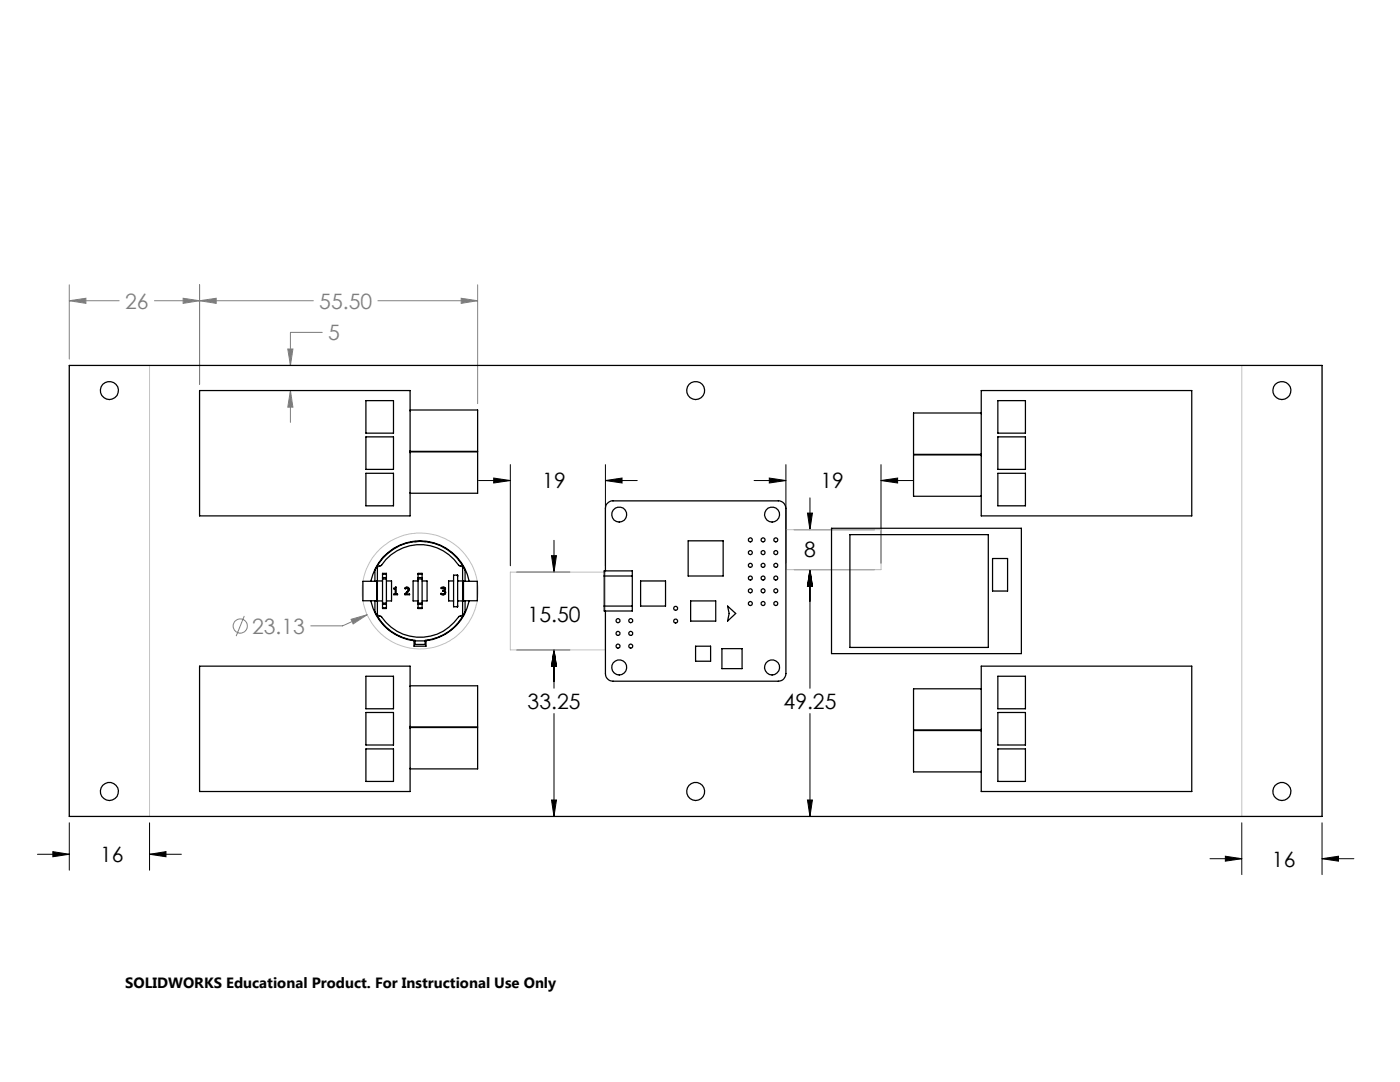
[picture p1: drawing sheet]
<svg xmlns="http://www.w3.org/2000/svg" width="279mm" height="216mm" viewBox="0 0 279 216" stroke-linecap="round" stroke-linejoin="round" font-family="sans-serif">
<g fill="none" stroke="#808080" stroke-width=".2">
<path d="M13.8 56.8v14.8M36.5 59.5l3.3 .5-3.3 .5zM39.8 56.8v19.9M92 59.5l3.3 .5-3.3 .5zM95.3 56.8v23.7M13.8 60l3.3-.5v1zM13.8 60h10M30.8 60h31.7M39.8 60l3.3-.5v1zM57.4 69.6h1.1l-.5 3.3zM58 77.9l.5 3.3h-1.1zM58 77.9v6.4"/>
<path d="M64.3 66.3h-6.3v6.6M75.4 60h19.9M48.8 122.9l-1.7 4M70.1 123.6l3.2-.9-2.8 1.8zM73.3 122.7l-4.9 2.2h-6.4"/>
<circle cx="47.9" cy="124.9" r="1.42"/>
</g>
<g fill="none" stroke="#000" stroke-width=".2">
<path d="M95.5 95.9h6.3M98.5 95.4l3.3 .5-3.3 .5zM101.8 92.7v20.2M120.8 95.9l3.3-.5v1zM120.8 92.7v20.2M120.8 95.9h6.4M150.5 95.9h6.3M153.5 95.4l3.3 .5-3.3 .5zM156.8 92.7v19.7M161.6 99.3v6.4M175.8 95.9l3.3-.5v1zM175.8 95.9h6.4"/>
<path d="M175.8 92.7v19.7M103.1 114.2h10.6M110.1 110.9h1l-.5 3.3zM110.6 107.8v6.4M158.5 113.7h16.1M158.5 105.7h16.1M161.1 102.4h1l-.5 3.3zM161.6 113.7l.5 3.3h-1zM161.6 113.7v23.6M103.1 129.7h10.6M110.6 129.7l.5 3.3h-1zM110.6 129.7v7.6"/>
<path d="M110.1 159.6h1l-.5 3.3zM110.6 142.4v20.5M161.1 159.6h1l-.5 3.3zM161.6 142.4v20.5M7.5 170.5h6.3M10.5 169.9l3.3 .6-3.3 .5zM13.8 164.2v9.4M29.8 170.5l3.3-.6v1.1zM29.8 164.2v9.4M29.8 170.5h6.4M241.5 171.3h6.3M244.5 170.9l3.3 .4-3.3 .5z"/>
<path d="M247.8 164.2v10.3M263.8 171.3l3.3-.4v.9zM263.8 164.2v10.3M263.8 171.3h6.4"/>
</g>
<g fill="none" stroke="#c0c0c0" stroke-width=".2">
<path d="M13.8 72.9h16v90h-16zM247.8 72.9h16v90h-16zM101.8 114.2h19v15.5h-19zM156.8 105.7h19v8h-19z"/>
<circle cx="83.8" cy="117.9" r="11.6"/>
</g>
<path d="M10.5 169.9l3.3 .6-3.3 .5zM29.8 170.5l3.3-.6v1.1zM244.5 170.9l3.3 .4-3.3 .5zM263.8 171.3l3.3-.4v.9zM110.1 110.9h1l-.5 3.3zM110.6 129.7l.5 3.3h-1zM120.8 95.9l3.3-.5v1zM98.5 95.4l3.3 .5-3.3 .5zM153.5 95.4l3.3 .5-3.3 .5zM175.8 95.9l3.3-.5v1zM161.6 113.7l.5 3.3h-1zM161.1 102.4h1l-.5 3.3zM161.6 113.7l.5 3.3h-1zM161.1 159.6h1l-.5 3.3zM110.6 129.7l.5 3.3h-1zM110.1 159.6h1l-.5 3.3z" fill="#000"/>
<g fill="#808080">
<path d="M70.1 123.6l3.2-.9-2.8 1.8z"/>
<path d="M13.8 60l3.3-.5v1zM36.5 59.5l3.3 .5-3.3 .5zM58 77.9l.5 3.3h-1.1zM57.4 69.6h1.1l-.5 3.3zM39.8 60l3.3-.5v1zM92 59.5l3.3 .5-3.3 .5z"/>
</g>
<g fill="none" stroke="#000" stroke-width=".25">
<path d="M13.8 72.9h250v90h-250zM39.8 77.9h42v25h-42zM73 79.9h5.5v6.5h-5.5zM195.8 77.9h42v25h-42zM199.1 79.9h5.5v6.5h-5.5zM73 94.4h5.5v6.5h-5.5zM73 87.2h5.5v6.5h-5.5zM81.8 90.2h13.5v8.2h-13.5M81.8 81.8h13.5v8.3h-13.5M195.8 90.8h-13.5v8.2h13.5M195.8 82.4h-13.5v8.3h13.5M199.1 87.2h5.5v6.5h-5.5z"/>
<path d="M199.1 94.4h5.5v6.5h-5.5zM74 119.9a10 10 0 0 0 8.6 7.9v1.1h2.4v-1.1a9.9 9.9 0 0 0 8.6-7.9M74 116a10 10 0 0 1 9.8-8.1 10 10 0 0 1 9.8 8.1M74.8 119.9v2.2a9.9 9.9 0 0 0 8 5.7v.8h2v-.8a9.8 9.8 0 0 0 8-5.7v-2.2M74.8 116v-2.2a9.9 9.9 0 0 1 9-5.8 9.9 9.9 0 0 1 9 5.8v2.2M75.2 116v3.9M75.3 115.9h1M75.3 116h-2.9v3.9h3.9M75.4 113.1l.5-.2a9.6 9.6 0 0 1 12.6-3 9.4 9.4 0 0 1 3 2.9l.7 .2 .1 .2v9.4l-.2 .3h-.4a9.4 9.4 0 0 1-15.7 0h-.5l-.2-.4zM76.3 114.6v-.2h.8v.2M76.3 114.6v6.7M76.3 115.5h.8"/>
<path d="M76.3 115.3h.8M76.3 114.6h.8M77.1 114.6v6.7M77.1 115.9h1v4h-1M78.6 117.4l.5-.2v1.3h.2v.2h-.7v-.2h.3v-1h-.3zM80.9 117.3a.52 .52 0 0 1 .7 .1 .52 .52 0 0 1-.2 .7l-.4 .4h.7v.2h-.9v-.2a1.03 1.03 0 0 0 .6-1.1l-.3-.1-.2 .2zM80.9 117.5h.1M82.8 108l.5 .1M83.4 114.6v-.2h.8v.2M83.4 115.5h.8M83.4 115.3h.8M83.4 114.6h.8"/>
<path d="M83.4 114.6v6.7M83.4 115.9h-1v4h1M84.2 114.6v6.7M84.2 115.9h1v4h-1M84.8 108v.1M88.1 117.2a.43 .43 0 0 1 .6 0 .43 .43 0 0 1 0 .6l-.1 .1a.46 .46 0 0 1 .3 .6 .46 .46 0 0 1-.7 .2l-.2-.1v-.2l.4 .1a.31 .31 0 0 0 .3-.3 .31 .31 0 0 0-.4-.3v-.1a.27 .27 0 0 0 .3-.1 .27 .27 0 0 0 0-.3h-.5zM88.6 117.8v.1M90.5 115.9h-1v4h1M90.5 114.8h.8v6.3h-.8zM91.2 114.8l.1 .2M91.3 114.8v.1M91.3 115.9h1"/>
<path d="M92.3 116h2.9v3.9h-3.9M92.5 116v3.9M120.6 114.9v-1h5.6v1M120.6 114.9h5.6M120.6 114.9v6M120.8 113.9v-12.5a1.51 1.51 0 0 1 1.5-1.5h33a1.51 1.51 0 0 1 1.5 1.5v33a1.51 1.51 0 0 1-1.5 1.5h-33a1.51 1.51 0 0 1-1.5-1.5v-12.5M126.2 114.9v6M127.8 115.9h5v5h-5zM137.3 107.9h7v7h-7zM137.8 119.9h5v4h-5zM165.9 105.4h37.9v25h-37.9zM169.6 106.7h27.6v22.5h-27.6z"/>
<path d="M198.1 111.4h3v6.5h-3zM39.8 132.9h42v25h-42zM73 134.9h5.5v6.5h-5.5zM76.3 121.3v.1h.8v-.1M76.3 120.6h.8M76.3 120.3h.8M76.3 121.3h.8M81.8 136.8h13.5v8.3h-13.5M82.8 127.9h2M83.4 121.3v.1h.8v-.1M83.4 120.6h.8M83.4 120.3h.8"/>
<path d="M83.4 121.3h.8M91.3 121v.1M91.3 120.8l-.1 .3M120.6 120.9v1h5.6v-1M120.6 120.9h5.6M138.8 128.9h3v3h-3zM144.1 129.4h4v4h-4zM145.2 120.9l1.6 1.5-1.6 1.5 .3-1.5zM195.8 132.9h42v25h-42zM195.8 137.4h-13.5v8.3h13.5M199.1 134.9h5.5v6.5h-5.5zM73 149.4h5.5v6.5h-5.5z"/>
<path d="M73 142.2h5.5v6.5h-5.5zM81.8 145.2h13.5v8.2h-13.5M195.8 145.8h-13.5v8.2h13.5M199.1 149.4h5.5v6.5h-5.5zM199.1 142.2h5.5v6.5h-5.5z"/>
<circle cx="21.8" cy="77.9" r="1.81"/>
<circle cx="138.8" cy="77.9" r="1.8"/>
<circle cx="255.8" cy="77.9" r="1.81"/>
<circle cx="123.6" cy="102.7" r="1.5"/>
<circle cx="149.8" cy="110.3" r=".39"/>
<circle cx="149.8" cy="112.8" r=".39"/>
<circle cx="149.8" cy="117.9" r=".39"/>
<circle cx="149.8" cy="115.4" r=".39"/>
<circle cx="149.8" cy="107.7" r=".39"/>
<circle cx="152.3" cy="110.3" r=".39"/>
<circle cx="152.3" cy="112.8" r=".39"/>
<circle cx="152.3" cy="117.9" r=".39"/>
<circle cx="152.3" cy="115.4" r=".39"/>
<circle cx="152.3" cy="107.7" r=".39"/>
<circle cx="154.1" cy="102.7" r="1.5"/>
<circle cx="154.8" cy="110.3" r=".39"/>
<circle cx="154.8" cy="112.8" r=".39"/>
<circle cx="154.8" cy="117.9" r=".39"/>
<circle cx="154.8" cy="115.4" r=".39"/>
<circle cx="154.8" cy="107.7" r=".39"/>
<circle cx="123.4" cy="123.8" r=".4"/>
<circle cx="123.4" cy="126.4" r=".4"/>
<circle cx="123.4" cy="128.9" r=".4"/>
<circle cx="123.6" cy="133.2" r="1.51"/>
<circle cx="125.9" cy="123.8" r=".4"/>
<circle cx="125.9" cy="126.4" r=".4"/>
<circle cx="125.9" cy="128.9" r=".4"/>
<circle cx="134.8" cy="121.4" r=".4"/>
<circle cx="134.8" cy="123.9" r=".4"/>
<circle cx="149.8" cy="120.4" r=".39"/>
<circle cx="152.3" cy="120.4" r=".39"/>
<circle cx="154.1" cy="133.2" r="1.51"/>
<circle cx="154.8" cy="120.4" r=".39"/>
<circle cx="21.8" cy="157.9" r="1.81"/>
<circle cx="138.8" cy="157.9" r="1.8"/>
<circle cx="255.8" cy="157.9" r="1.81"/>
</g>
<g font-size="4.2" fill="#808080">
<text x="25" y="61.6">26</text>
<text x="63.7" y="61.6">55.50</text>
<text x="65.5" y="67.9">5</text>
<text x="50.3" y="126.4">23.13</text>
</g>
<g font-size="4.2">
<text x="108.2" y="97.5">19</text>
<text x="163.7" y="97.5">19</text>
<text x="160.5" y="111.1">8</text>
<text x="105.3" y="124.2">15.50</text>
<text x="105.3" y="141.4">33.25</text>
<text x="156.4" y="141.4">49.25</text>
<text x="20" y="172">16</text>
<text x="253.8" y="172.9">16</text>
</g>
<text font-size="3" x="25" y="197.2">SOLIDWORKS Educational Product. For Instructional Use Only</text>
</svg>
